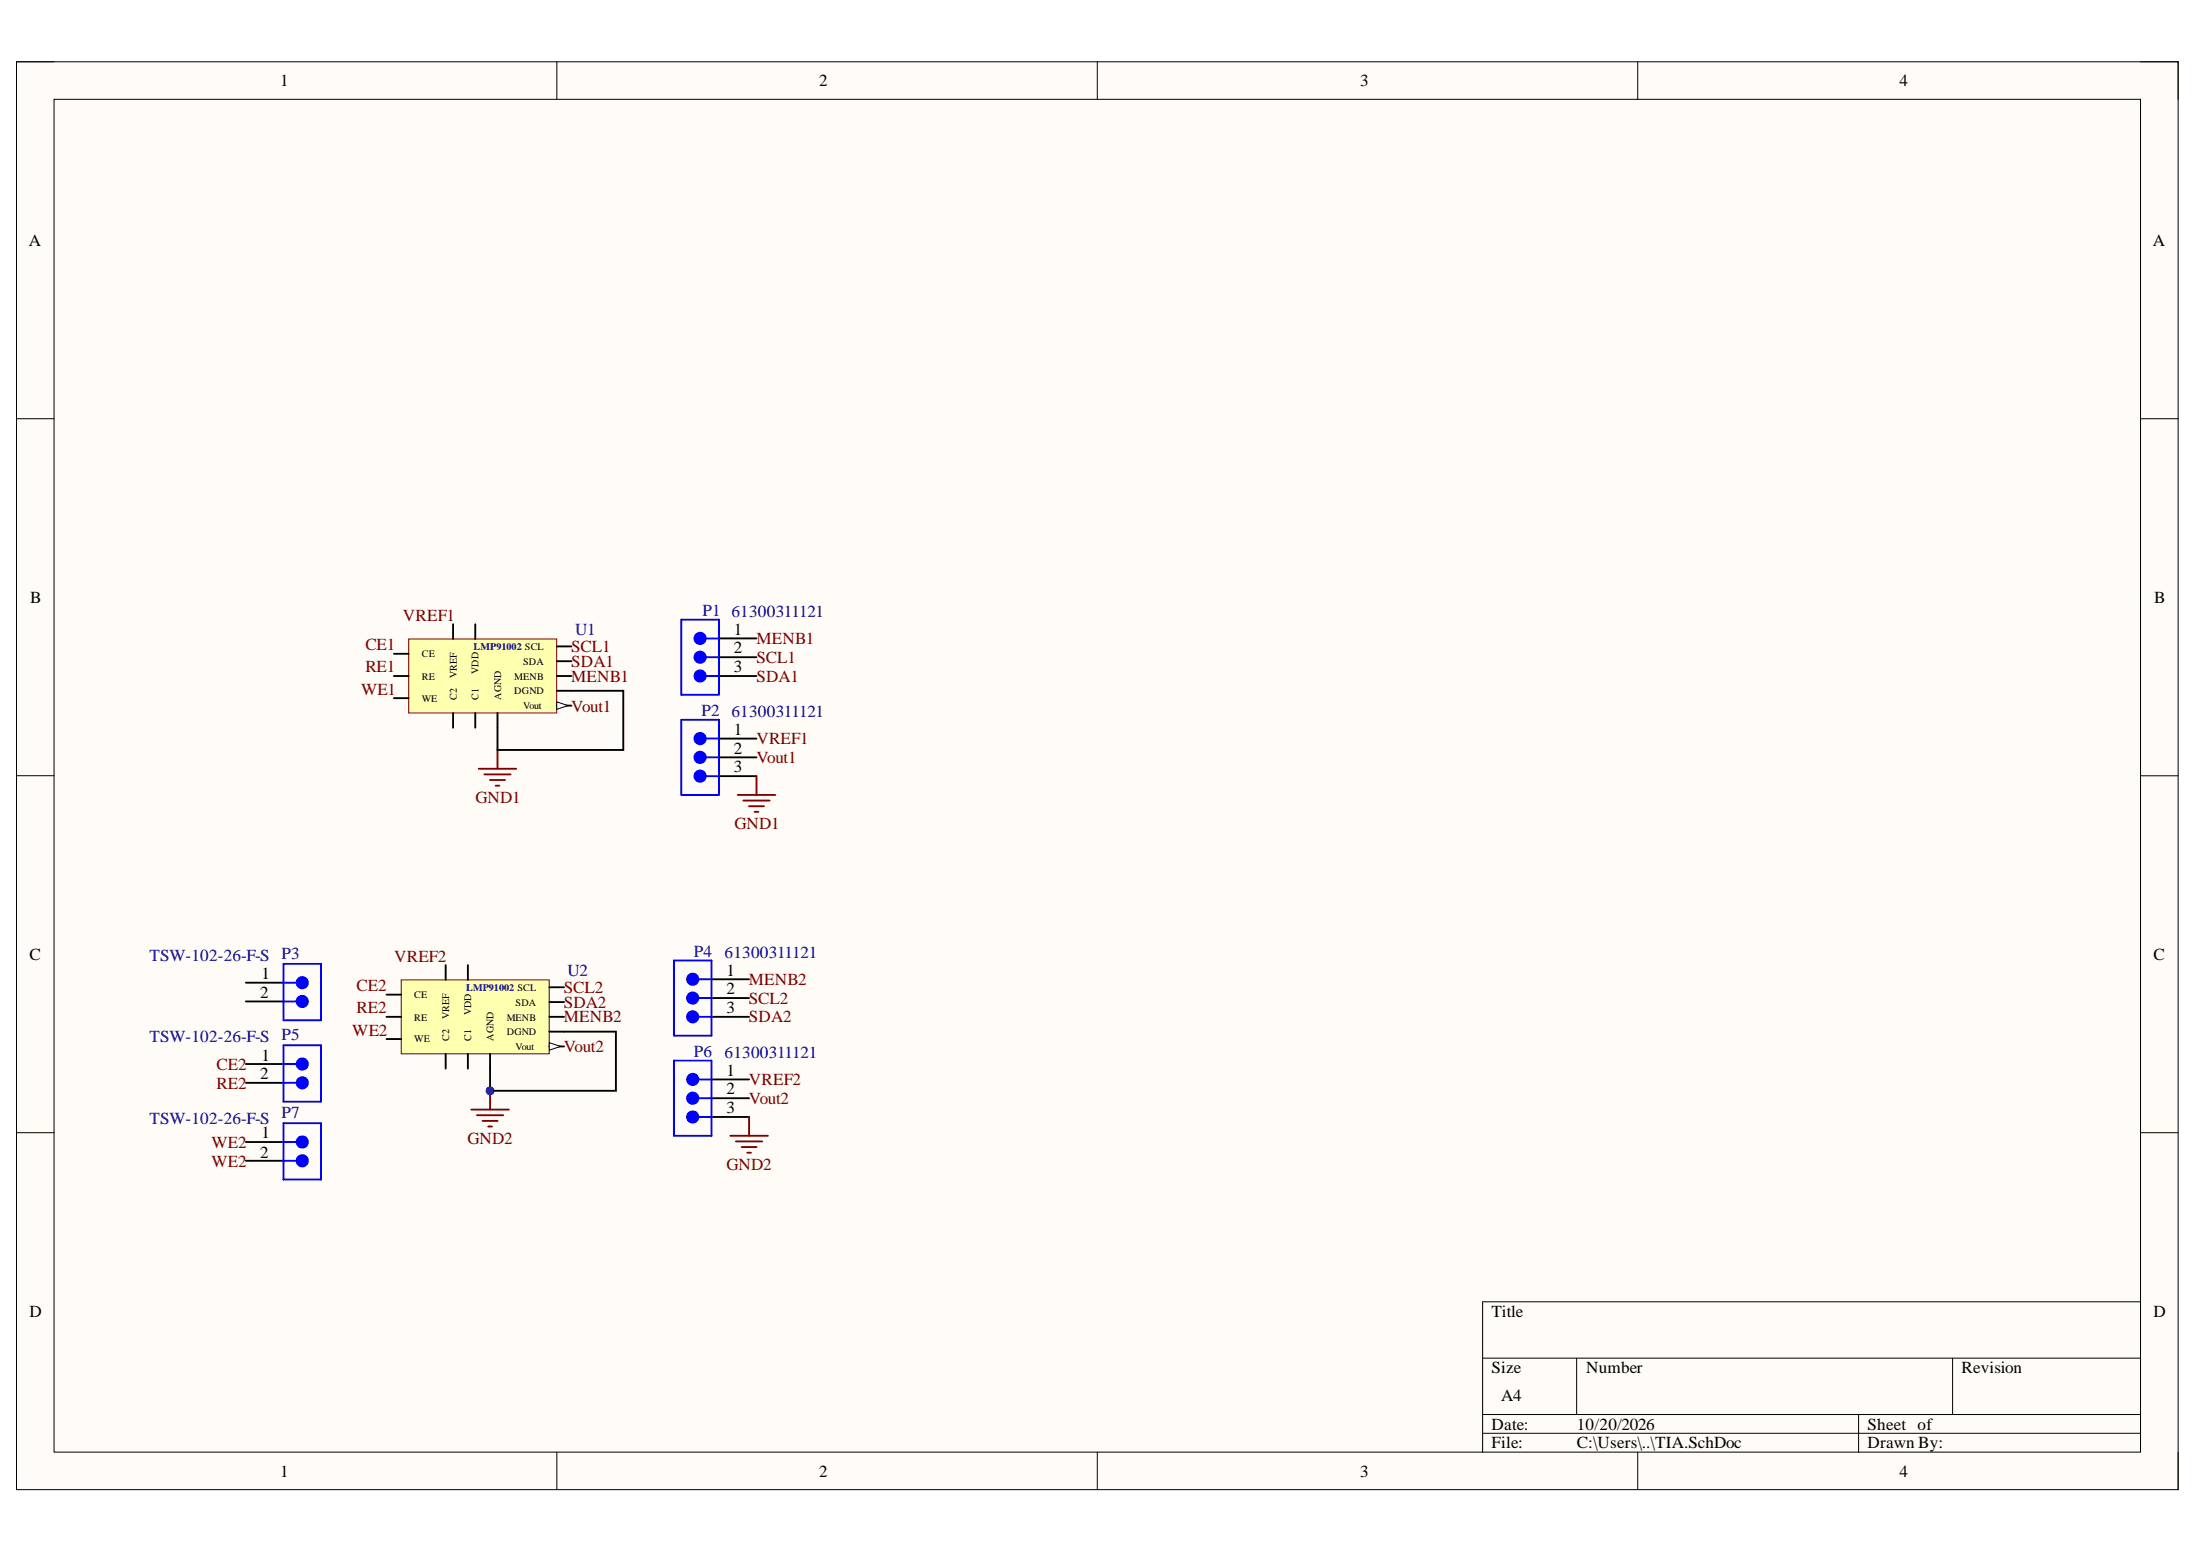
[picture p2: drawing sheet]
<svg xmlns="http://www.w3.org/2000/svg" width="297mm" height="210mm" viewBox="0 0 297 210" stroke-linecap="round" stroke-linejoin="round" font-family="sans-serif">
<path d="M2.2 8.4h292.3v192.9h-292.3z" fill-rule="evenodd" fill="#fffcf8"/>
<path d="M2.2 8.4h292.3v192.9h-292.3z" fill="none" stroke="#000" stroke-width=".14"/>
<path d="M7.3 13.4h282.1v182.9h-282.1z" fill-rule="evenodd" fill="#fffcf8"/>
<g fill="none" stroke="#000" stroke-width=".14">
<path d="M2.2 8.3h5.1M7.3 13.4h282.1v182.9h-282.1zM75.3 8.3v5.1M148.4 8.3v5.1M221.4 8.4v5M289.4 8.4h5.1v5M2.2 56.6h5.1M289.4 56.6h5.1M2.2 104.8h5.1M289.4 104.9h5.1M2.2 153.1h5.1M289.4 153.1h5.1"/>
<path d="M289.4 176h-88.9v20.3M75.3 196.3v5M148.4 196.3v5M200.5 183.6h88.9M200.5 191.2h88.9M200.5 193.7h88.9M213.2 183.6v7.6M221.4 196.3v5M251.3 191.2v5.1M264 183.6v7.6M294.5 196.3v5"/>
</g>
<path d="M55.3 86.4h20v10h-20z" fill-rule="evenodd" fill="#ffffb0"/>
<path d="M55.3 86.4h20v10h-20z" fill="none" stroke="#800000" stroke-width=".14"/>
<path d="M64.3 96.4v2M75.3 95.4h2" fill="none" stroke="#000" stroke-width=".25"/>
<path d="M75.3 94.9l1.5 .5-1.5 .5z" fill="#f8fcff"/>
<path d="M75.3 94.9l1.5 .5-1.5 .5z" fill="none" stroke="#000" stroke-width=".14"/>
<g fill="none" stroke="#000" stroke-width=".25">
<path d="M53.3 94.4h2M53.3 91.4h2M53.3 88.4h2M61.3 84.4v2M61.3 96.4v2M64.3 84.4v2M67.3 96.4v2M75.3 91.4h2M75.3 93.4h2M75.3 89.4h2M75.3 87.4h2M97.2 88.8h5.1"/>
<path d="M97.2 86.3h5.1"/>
</g>
<path d="M64.7 103.9h5.1M65.5 104.7h3.5M66.2 105.4h2.1M67 106.2h.5M67.3 101.4v2.5" fill="none" stroke="#800000" stroke-width=".25"/>
<path d="M95.4 88.8h1.8" fill="none" stroke="#00f" stroke-width=".25"/>
<circle cx="94.7" cy="88.8" r=".76" fill="#00f"/>
<g fill="none" stroke="#00f" stroke-width=".25">
<path d="M95.4 86.3h1.8M95.4 91.4h1.8"/>
<circle cx="94.7" cy="88.8" r=".76"/>
</g>
<path d="M97.2 91.4h5.1" fill="none" stroke="#000" stroke-width=".25"/>
<circle cx="94.7" cy="91.4" r=".76" fill="#00f"/>
<g fill="none" stroke="#00f" stroke-width=".25">
<path d="M92.1 83.8h5.1v10.1h-5.1z"/>
<circle cx="94.7" cy="91.4" r=".76"/>
</g>
<circle cx="94.7" cy="86.3" r=".76" fill="#00f"/>
<g fill="none" stroke="#00f" stroke-width=".25">
<path d="M95.4 102.4h1.8"/>
<circle cx="94.7" cy="86.3" r=".76"/>
</g>
<path d="M97.2 99.8h5.1M97.2 102.4h5.1" fill="none" stroke="#000" stroke-width=".25"/>
<circle cx="94.7" cy="102.4" r=".76" fill="#00f"/>
<g fill="none" stroke="#00f" stroke-width=".25">
<path d="M95.4 99.8h1.8M95.4 104.9h1.8"/>
<circle cx="94.7" cy="102.4" r=".76"/>
</g>
<path d="M97.2 104.9h5.1" fill="none" stroke="#000" stroke-width=".25"/>
<circle cx="94.7" cy="104.9" r=".76" fill="#00f"/>
<g fill="none" stroke="#00f" stroke-width=".25">
<path d="M92.1 97.3h5.1v10.1h-5.1z"/>
<circle cx="94.7" cy="104.9" r=".76"/>
</g>
<circle cx="94.7" cy="99.8" r=".76" fill="#00f"/>
<circle cx="94.7" cy="99.8" r=".76" fill="none" stroke="#00f" stroke-width=".25"/>
<path d="M99.7 107.4h5.1M100.5 108.2h3.6M101.3 109h2M102 109.7h.5M102.3 104.9v2.5" fill="none" stroke="#800000" stroke-width=".25"/>
<path d="M54.3 132.4h20v10h-20z" fill-rule="evenodd" fill="#ffffb0"/>
<path d="M54.3 132.4h20v10h-20z" fill="none" stroke="#800000" stroke-width=".14"/>
<path d="M63.3 142.4v2M74.3 141.4h2" fill="none" stroke="#000" stroke-width=".25"/>
<path d="M74.3 140.9l1.5 .5-1.5 .5z" fill="#f8fcff"/>
<path d="M74.3 140.9l1.5 .5-1.5 .5z" fill="none" stroke="#000" stroke-width=".14"/>
<g fill="none" stroke="#000" stroke-width=".25">
<path d="M52.3 137.4h2M52.3 134.4h2M60.3 130.4v2M63.3 130.4v2M74.3 137.4h2M74.3 139.4h2M74.3 135.4h2M74.3 133.4h2M96.2 134.9h5.1M96.2 132.4h5.1M52.3 140.4h2M60.3 142.4v2"/>
<path d="M66.3 142.4v2"/>
</g>
<path d="M63.7 150h5.1M64.5 150.7h3.5M65.2 151.5h2.1M66 152.3h.5M66.3 147.4v2.6" fill="none" stroke="#800000" stroke-width=".25"/>
<path d="M94.4 134.9h1.8" fill="none" stroke="#00f" stroke-width=".25"/>
<circle cx="93.7" cy="134.9" r=".76" fill="#00f"/>
<g fill="none" stroke="#00f" stroke-width=".25">
<path d="M94.4 132.4h1.8M94.4 137.4h1.8"/>
<circle cx="93.7" cy="134.9" r=".76"/>
</g>
<path d="M96.2 137.4h5.1" fill="none" stroke="#000" stroke-width=".25"/>
<circle cx="93.7" cy="137.4" r=".76" fill="#00f"/>
<g fill="none" stroke="#00f" stroke-width=".25">
<path d="M91.1 129.8h5.1v10.2h-5.1z"/>
<circle cx="93.7" cy="137.4" r=".76"/>
</g>
<circle cx="93.7" cy="132.4" r=".76" fill="#00f"/>
<g fill="none" stroke="#00f" stroke-width=".25">
<path d="M94.4 148.4h1.8"/>
<circle cx="93.7" cy="132.4" r=".76"/>
</g>
<path d="M96.2 148.4h5.1M96.2 145.9h5.1" fill="none" stroke="#000" stroke-width=".25"/>
<circle cx="93.7" cy="148.4" r=".76" fill="#00f"/>
<g fill="none" stroke="#00f" stroke-width=".25">
<path d="M94.4 145.9h1.8M94.4 151h1.8"/>
<circle cx="93.7" cy="148.4" r=".76"/>
</g>
<path d="M96.2 151h5.1" fill="none" stroke="#000" stroke-width=".25"/>
<circle cx="93.7" cy="151" r=".76" fill="#00f"/>
<g fill="none" stroke="#00f" stroke-width=".25">
<path d="M91.1 143.4h5.1v10.1h-5.1z"/>
<circle cx="93.7" cy="151" r=".76"/>
</g>
<circle cx="93.7" cy="145.9" r=".76" fill="#00f"/>
<g fill="none" stroke="#00f" stroke-width=".25">
<path d="M38.3 130.3h5.1v7.6h-5.1zM38.3 135.4h1.8"/>
<circle cx="93.7" cy="145.9" r=".76"/>
</g>
<path d="M98.7 153.5h5.1M99.5 154.3h3.6M100.3 155h2M101 155.8h.5M101.3 151v2.5" fill="none" stroke="#800000" stroke-width=".25"/>
<path d="M33.2 135.4h5.1M33.2 132.8h5.1" fill="none" stroke="#000" stroke-width=".25"/>
<circle cx="40.9" cy="135.4" r=".76" fill="#00f"/>
<g fill="none" stroke="#00f" stroke-width=".25">
<path d="M38.3 132.8h1.8"/>
<circle cx="40.9" cy="135.4" r=".76"/>
</g>
<circle cx="40.9" cy="132.8" r=".76" fill="#00f"/>
<g fill="none" stroke="#00f" stroke-width=".25">
<path d="M38.3 141.3h5.1v7.6h-5.1zM38.3 146.4h1.8"/>
<circle cx="40.9" cy="132.8" r=".76"/>
</g>
<path d="M33.2 146.4h5.1M33.2 143.8h5.1" fill="none" stroke="#000" stroke-width=".25"/>
<circle cx="40.9" cy="146.4" r=".76" fill="#00f"/>
<g fill="none" stroke="#00f" stroke-width=".25">
<path d="M38.3 143.8h1.8"/>
<circle cx="40.9" cy="146.4" r=".76"/>
</g>
<circle cx="40.9" cy="143.8" r=".76" fill="#00f"/>
<g fill="none" stroke="#00f" stroke-width=".25">
<path d="M38.3 151.8h5.1v7.6h-5.1zM38.3 156.9h1.8"/>
<circle cx="40.9" cy="143.8" r=".76"/>
</g>
<path d="M33.2 156.9h5.1M33.2 154.4h5.1" fill="none" stroke="#000" stroke-width=".25"/>
<circle cx="40.9" cy="156.9" r=".76" fill="#00f"/>
<g fill="none" stroke="#00f" stroke-width=".25">
<path d="M38.3 154.4h1.8"/>
<circle cx="40.9" cy="156.9" r=".76"/>
</g>
<circle cx="40.9" cy="154.4" r=".76" fill="#00f"/>
<circle cx="40.9" cy="154.4" r=".76" fill="none" stroke="#00f" stroke-width=".25"/>
<path d="M77.3 93.4h7v8h-17v-3M66.3 144.4v3" fill="none" stroke="#000" stroke-width=".25"/>
<circle cx="66.3" cy="147.4" r=".51" fill="#000080"/>
<circle cx="66.3" cy="147.4" r=".51" fill="none" stroke="#000080" stroke-width=".14"/>
<path d="M76.3 139.4h7v8h-17" fill="none" stroke="#000" stroke-width=".25"/>
<circle cx="66.3" cy="147.4" r=".51" fill="#000080"/>
<circle cx="66.3" cy="147.4" r=".51" fill="none" stroke="#000080" stroke-width=".14"/>
<g font-size="2.3">
<text x="37.9" y="11.7">1</text>
<text x="110.7" y="11.7">2</text>
<text x="183.9" y="11.7">3</text>
<text x="256.8" y="11.7">4</text>
<text x="3.9" y="33.3">A</text>
<text x="291.1" y="33.3">A</text>
<text x="4.1" y="81.5">B</text>
<text x="291.3" y="81.5">B</text>
<text x="99.2" y="88.3">2</text>
<text x="99.2" y="85.8">1</text>
<text x="99.2" y="90.9">3</text>
<text x="99.2" y="101.9">2</text>
<text x="99.2" y="99.3">1</text>
<text x="99.2" y="104.4">3</text>
<text x="4" y="129.7">C</text>
<text x="98.2" y="131.9">1</text>
<text x="291.2" y="129.7">C</text>
<text x="35.2" y="134.9">2</text>
<text x="35.4" y="132.4">1</text>
<text x="98.2" y="134.4">2</text>
<text x="98.2" y="136.9">3</text>
<text x="35.4" y="143.4">1</text>
<text x="35.2" y="145.9">2</text>
<text x="98.2" y="147.9">2</text>
<text x="98.2" y="145.4">1</text>
<text x="35.4" y="153.8">1</text>
<text x="98.2" y="150.5">3</text>
<text x="35.2" y="156.5">2</text>
<text x="4" y="178">D</text>
<text x="201.7" y="178">Title</text>
<text x="291.2" y="178">D</text>
<text x="201.7" y="185.6">Size</text>
<text x="214.4" y="185.6">Number</text>
<text x="265.2" y="185.6">Revision</text>
<text x="202.9" y="189.4">A4</text>
<text x="201.7" y="193.2">Date:</text>
<text x="201.7" y="195.8">File:</text>
<text x="213.2" y="193.2">10/20/2026</text>
<text x="213.2" y="195.8">C:\Users\..\TIA.SchDoc</text>
<text x="252.5" y="193.2">Sheet of</text>
<text x="252.5" y="195.8">Drawn By:</text>
<text x="37.9" y="199.6">1</text>
<text x="110.7" y="199.6">2</text>
<text x="183.9" y="199.6">3</text>
<text x="256.8" y="199.6">4</text>
</g>
<g font-size="2.3" fill="#800000">
<text x="54.5" y="83.9">VREF1</text>
<text x="49.4" y="87.9">CE1</text>
<text x="77.2" y="88.2">SCL1</text>
<text x="102.3" y="87.1">MENB1</text>
<text x="102.3" y="89.6">SCL1</text>
<text x="48.8" y="93.9">WE1</text>
<text x="49.4" y="90.9">RE1</text>
<text x="77.2" y="90.2">SDA1</text>
<text x="77.2" y="92.1">MENB1</text>
<text x="102.3" y="92.1">SDA1</text>
<text x="77.2" y="96.2">Vout1</text>
<text x="102.3" y="100.6">VREF1</text>
<text x="102.3" y="103.1">Vout1</text>
<text x="64.3" y="108.5">GND1</text>
<text x="99.3" y="112.1">GND1</text>
<text x="53.3" y="130">VREF2</text>
<text x="48.2" y="134">CE2</text>
<text x="48.2" y="136.9">RE2</text>
<text x="76.2" y="134.2">SCL2</text>
<text x="76.2" y="136.3">SDA2</text>
<text x="101.3" y="133.1">MENB2</text>
<text x="101.3" y="135.7">SCL2</text>
<text x="47.6" y="140">WE2</text>
<text x="76.2" y="138.2">MENB2</text>
<text x="76.2" y="142.3">Vout2</text>
<text x="101.3" y="138.2">SDA2</text>
<text x="29.3" y="147.2">RE2</text>
<text x="29.3" y="144.6">CE2</text>
<text x="101.3" y="149.2">Vout2</text>
<text x="101.3" y="146.7">VREF2</text>
<text x="28.6" y="155.1">WE2</text>
<text x="63.2" y="154.6">GND2</text>
<text x="28.6" y="157.7">WE2</text>
<text x="98.2" y="158.1">GND2</text>
</g>
<g font-size="2.3" fill="#000080">
<text x="95" y="83.3">P1</text>
<text x="98.9" y="83.4">61300311121</text>
<text x="77.7" y="85.9">U1</text>
<text x="94.8" y="96.8">P2</text>
<text x="98.9" y="96.9">61300311121</text>
<text x="20.2" y="129.9">TSW-102-26-F-S P3</text>
<text x="76.7" y="131.9">U2</text>
<text x="93.8" y="129.3">P4</text>
<text x="98" y="129.5">61300311121</text>
<text x="20.2" y="140.9">TSW-102-26-F-S P5</text>
<text x="93.8" y="142.8">P6</text>
<text x="98" y="143">61300311121</text>
<text x="20.2" y="151.9">TSW-102-26-F-S</text>
<text x="38.1" y="151">P7</text>
</g>
<g font-size="1.4">
<text x="57" y="88.8">CE</text>
<text x="70.7" y="89.8">SDA</text>
<text x="57" y="94.8">WE</text>
<text x="57" y="91.9">RE</text>
<text x="61.8" y="94.6" transform="rotate(-90 61.8 94.6)">C2</text>
<text x="61.8" y="91.6" transform="rotate(-90 61.8 91.6)">VREF</text>
<text x="64.7" y="94.6" transform="rotate(-90 64.7 94.6)">C1</text>
<text x="64.7" y="91" transform="rotate(-90 64.7 91)">VDD</text>
<text x="67.8" y="94.6" transform="rotate(-90 67.8 94.6)">AGND</text>
<text x="69.5" y="93.8">DGND</text>
<text x="69.5" y="91.9">MENB</text>
<text x="70.7" y="95.8">Vout</text>
<text x="56" y="137.9">RE</text>
<text x="56" y="134.9">CE</text>
<text x="60.7" y="137.7" transform="rotate(-90 60.7 137.7)">VREF</text>
<text x="63.7" y="137.2" transform="rotate(-90 63.7 137.2)">VDD</text>
<text x="68.5" y="137.9">MENB</text>
<text x="69.7" y="135.9">SDA</text>
<text x="56" y="140.9">WE</text>
<text x="60.7" y="140.6" transform="rotate(-90 60.7 140.6)">C2</text>
<text x="63.7" y="140.6" transform="rotate(-90 63.7 140.6)">C1</text>
<text x="66.7" y="140.6" transform="rotate(-90 66.7 140.6)">AGND</text>
<text x="68.5" y="139.9">DGND</text>
<text x="69.7" y="141.9">Vout</text>
</g>
<g font-size="1.4" fill="#000080">
<text x="64" y="87.8">LMP91002 SCL</text>
<text x="63" y="133.9">LMP91002 SCL</text>
</g>
</svg>
